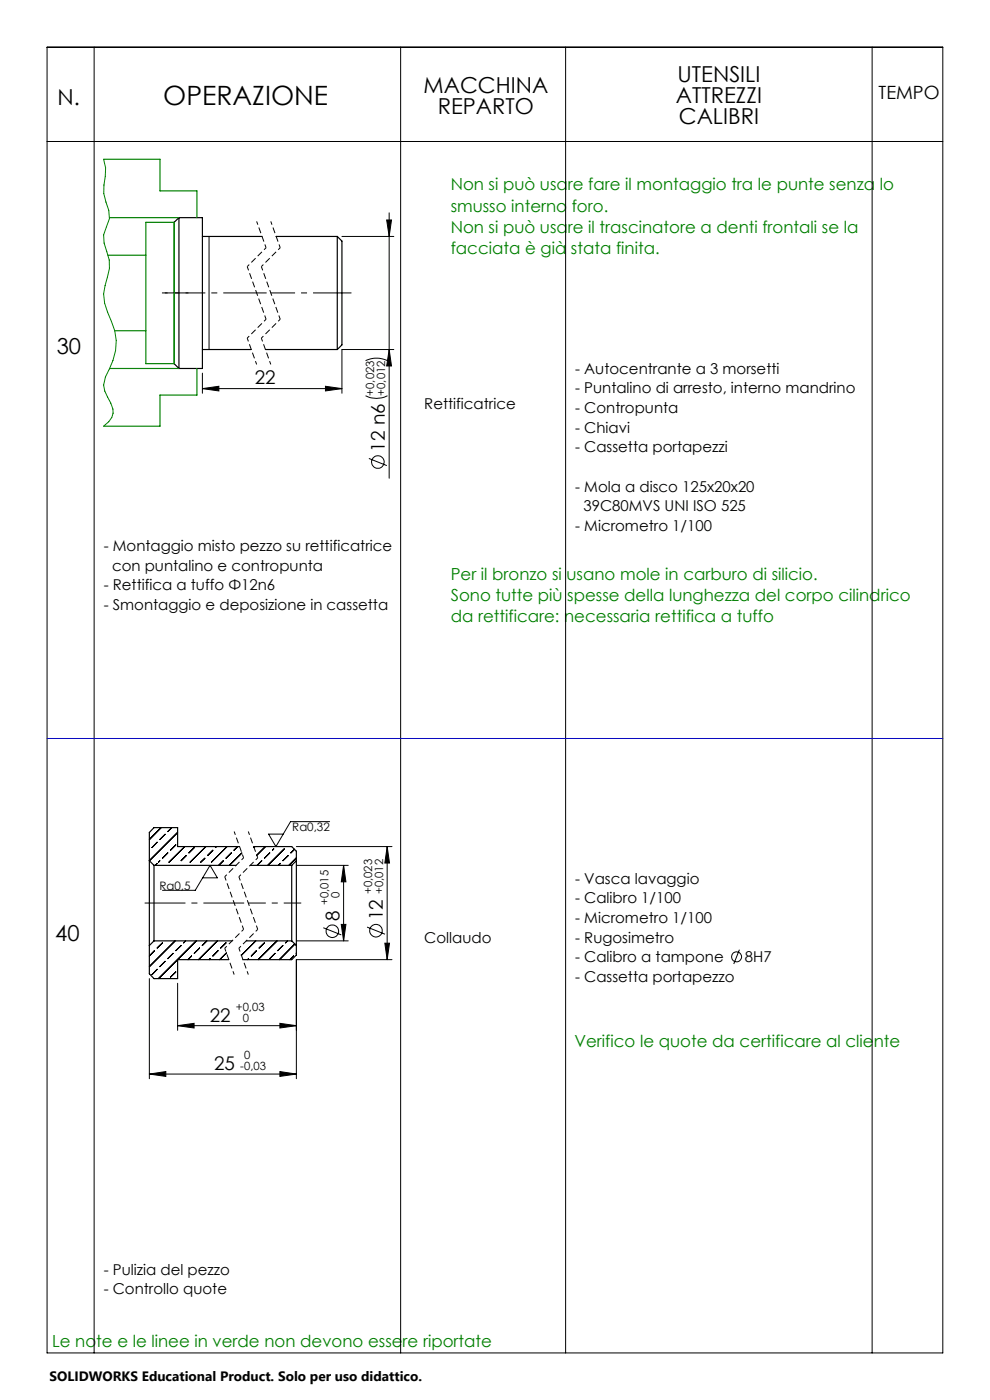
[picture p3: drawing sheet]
<svg xmlns="http://www.w3.org/2000/svg" width="210mm" height="297mm" viewBox="0 0 210 297" stroke-linecap="round" stroke-linejoin="round" font-family="sans-serif">
<g fill="none" stroke="#000" stroke-width=".25">
<path d="M38 46.2h4.9v32h-4.9M38 46.2v32M38 46.2l-1.1 1v29.9l1.1 1.1M42.9 50.2h12.7M58.6 50.2h12.9M71.5 50.2v24M71.5 50.2l1 .9v22.1l-1 1M42.9 74.2h10.4M56.3 74.2h15.2M50.8 179.6h-13.1v-4h-5l-1 1v6M53.8 179.6h8.1l1 1v2M31.7 182.6v18"/>
<path d="M31.7 182.6l1 1M32.7 183.6v16M32.7 183.6h17.4M32.7 199.6h16.5M32.7 199.6l-1 1M52.2 199.6h9.7M53.1 183.6h8.8M61.9 183.6v16M61.9 199.6l1 1M62.9 182.6v18M62.9 182.6l-1 1M31.7 200.6v6l1 1h5v-4h10.8"/>
<path d="M62.9 200.6v2l-1 1h-10.4"/>
</g>
<g fill="none" stroke="#000" stroke-width=".21">
<path d="M10 10h190v277h-190zM20 10v277M85 10v277M120 10v277M185 10v277M10 30h190M44.3 50.2v24M72.5 50.2h11M82 46.7h1l-.5 3.5zM82.5 45.2v56.3M42.9 79.2v4.2M77.5 76.5a5.4 5.4 0 0 1 4.7 0"/>
<path d="M82.5 74.2l.5 3.4h-1zM83.5 74.2h-11v9.2M42.9 82.4l3.5-.5v1zM42.9 82.4h29.6M69 81.9l3.5 .5-3.5 .5zM77.5 84a5.1 5.1 0 0 0 4.7 0M78.2 97.3l3.9 1.5M33.3 178.7l-1.1 1.1M34.2 175.6l-2.5 2.5M35 177l-1.1 1.1M36.4 175.6l-.8 .8M37.3 179.2l-1.1 1.2"/>
<path d="M37.7 176.6l-6 6M39.2 179.6l-3.4 3.3M41.2 179.8l-1.1 1.1M43.7 179.6l-3.4 3.3M45.9 179.6l-.2 .2M48.2 179.6l-3.4 3.3M50.4 179.6l-.8 .8M54.1 179.6l-.2 .2M56.3 179.6l-1.8 1.8M62.9 179.6h20.2M69.9 174.3h-8.3l-3.1 5.3-1.5-2.7h3.1M82.1 179.6l.5 3.5h-1z"/>
<path d="M82.1 179.6v24M33.3 183.2l-.4 .4M33.9 182.6l-.3 .3M35.6 180.9l-1.1 1.2M37.1 199.6l-5.4 5.5M39.4 199.6l-.5 .4M39.5 181.5l-1.1 1.1M41.6 199.6l-8 8M43 186.2h3.1l-1.5-2.6-3.2 5.3h-6.9M43.5 182.1l-.9 .8M43.9 199.6l-1 1M45.2 180.4l-1.2 1.1"/>
<path d="M46.1 199.6l-4 4M47.4 182.6l-1 1M49.1 180.9l-1.2 1.2M51.3 181l-2.7 2.6M54.3 199.6l-3.1 3.1M55.5 182.6l-1 1M57.2 180.9l-1.1 1.2M58.1 180.1l-.3 .3M58.8 199.6l-4 4M59.5 183.2l-.4 .4M60.3 180.1l-3.5 3.5M61 199.6l-.4 .4"/>
<path d="M61.1 181.5l-1.1 1.1M62.5 180.2l-.8 .7M62.9 182l-1.6 1.6M62.9 183.6h11M62.9 199.6h11M68.6 196.8l3.8 1.5M72.4 196.1h1l-.5 3.5zM72.9 183.6l.5 3.5h-1zM72.9 183.6v16M77.9 196.7l3.8 1.5M31.7 207.6v21.2M32.8 201.7l-1.1 1.1"/>
<path d="M33.3 205.6l-1.1 1.2M34.5 200l-1.2 1.1M35 203.9l-1.1 1.2M36.7 202.2l-1.1 1.2M37.3 206.2l-1.1 1.1M37.7 217.6l3.5-.5v1zM37.7 208.6v10M37.7 217.6h25.2M38.4 200.6l-1.1 1.1M40.6 202.8l-.7 .8M42.3 201.1l-1.1 1.1M44.6 203.4l-.2 .2"/>
<path d="M46.2 201.7l-1 1.1M47.9 200l-1.1 1.1M48 202.2l-1.4 1.4M52.7 203.4l-.2 .2M54.4 201.7l-1.1 1.1M56.1 200l-1.1 1.1M58.3 202.2l-1.1 1.2M59.4 217.1l3.5 .5-3.5 .5zM60 200.6l-1.1 1.1M62.3 202.8l-.8 .8M62.5 200.3l-3.2 3.3M62.9 202.2h-.1"/>
<path d="M81.6 200.1h1l-.5 3.5zM83.1 203.6h-20.2v25.2M156.8 201.5l-1.2 3M31.7 227.9l3.5-.6v1zM31.7 227.9h31.2M59.4 227.3l3.5 .6-3.5 .4z"/>
<circle cx="80.2" cy="98" r="1.33"/>
<circle cx="70.5" cy="197.5" r="1.33"/>
<circle cx="79.7" cy="197.4" r="1.33"/>
<circle cx="156.2" cy="203" r="1.06"/>
</g>
<path d="M30.7 191.6h21.1" fill="none" stroke="#000" stroke-width=".21" stroke-dasharray="15.2 1.3 1.3 1.3" stroke-dashoffset="6.6" stroke-linecap="butt"/>
<path d="M52.7 191.6h11.2" fill="none" stroke="#000" stroke-width=".21" stroke-dasharray="15.2 1.3 1.3 1.3" stroke-dashoffset="11.5" stroke-linecap="butt"/>
<path d="M56.6 62.1h-22.2" fill="none" stroke="#000" stroke-width=".21" stroke-dasharray="15.2 1.3 1.3 1.3" stroke-dashoffset="6" stroke-linecap="butt"/>
<path d="M71.6 62.1h-14.2" fill="none" stroke="#000" stroke-width=".21" stroke-dasharray="15.2 1.3 1.3 1.3" stroke-dashoffset="10.1" stroke-linecap="butt"/>
<path d="M71.6 62.1h3" fill="none" stroke="#000" stroke-width=".21" stroke-dasharray="15.2 1.3 1.3 1.3" stroke-linecap="butt"/>
<path d="M40 62.1h-5" fill="none" stroke="#000" stroke-width=".21" stroke-dasharray="15.2 1.3 1.3 1.3" stroke-dashoffset="14.6" stroke-linecap="butt"/>
<path d="M54.4 47l2 5.6M57.4 47l2 5.6M52.4 71.7l2 5.6M55.4 71.7l2 5.6M49.7 176.4l2 5.6M52.7 176.4l2 5.6M47.7 201.2l2 5.5M50.7 201.2l2 5.5" fill="none" stroke="#000" stroke-width=".21" stroke-dasharray="1.3 .6" stroke-dashoffset=".5" stroke-linecap="butt"/>
<path d="M56.4 52.6l-4 4M59.4 52.6l-4 4M56.4 67.7l-4 4M59.4 67.7l-4 4M51.7 182l-4 4M51.7 197.2l-4 4M54.7 182l-4 4M54.7 197.2l-4 4" fill="none" stroke="#000" stroke-width=".21" stroke-dasharray="1.3 .6" stroke-dashoffset=".7" stroke-linecap="butt"/>
<path d="M52.4 56.6l4 11.1M55.4 56.6l4 11.1M47.7 186l4 11.2M50.7 186l4 11.2" fill="none" stroke="#000" stroke-width=".21" stroke-dasharray="1.3 .6" stroke-dashoffset=".4" stroke-linecap="butt"/>
<path d="M22 33.8l.4 1.8-.1 1.8a9.9 9.9 0 0 0 .8 7.2l.1 1.8-1.2 3.4 .1 1.8 1.1 3.6v1.8l-1.2 5.3 .2 2 1.4 3.9a10.8 10.8 0 0 1-.4 10l-.8 1.8-.4 1.7 .2 1.3 1.3 2.5a3.1 3.1 0 0 1-.4 4l-1.1 .9" fill="none" stroke="#008000" stroke-width=".21"/>
<path d="M22 33.8h11.9v6.7h7.9v5.7M22.9 54.1h8M23.2 46.2h14.8M30.9 47.2h6v29.9h-6zM23.2 78.2h14.8M24.3 70.2h6.6M41.8 78.2v5.6h-7.9v6.6h-11.9" fill="none" stroke="#008000" stroke-width=".25"/>
<path d="M9.9 156.7h190.1" fill="none" stroke="#00f" stroke-width=".21"/>
<g fill="#000">
<path d="M82 46.7h1l-.5 3.5zM82.5 74.2l.5 3.4h-1zM72.9 183.6l.5 3.5h-1zM72.4 196.1h1l-.5 3.5zM82.1 179.6l.5 3.5h-1zM81.6 200.1h1l-.5 3.5z"/>
<path d="M42.9 82.4l3.5-.5v1zM69 81.9l3.5 .5-3.5 .5zM37.7 217.6l3.5-.5v1zM59.4 217.1l3.5 .5-3.5 .5zM31.7 227.9l3.5-.6v1zM59.4 227.3l3.5 .6-3.5 .4z"/>
</g>
<text font-size="5.6" x="34.6" y="22.4">OPERAZIONE</text>
<g font-size="4.7">
<text x="143.7" y="17.4">UTENSILI</text>
<text x="12.2" y="22.4">N.</text>
<text x="89.8" y="19.6">MACCHINA</text>
<text x="143.4" y="21.9">ATTREZZI</text>
<text x="92.9" y="24.2">REPARTO</text>
<text x="144" y="26.4">CALIBRI</text>
<text x="12" y="75.1">30</text>
<text x="11.7" y="199.5">40</text>
</g>
<g font-size="4">
<text x="54" y="81.6">22</text>
<text x="81.6" y="95.8" transform="rotate(-90 81.6 95.8)">12 n6</text>
<text x="72" y="195.3" transform="rotate(-90 72 195.3)">8</text>
<text x="81.2" y="195.2" transform="rotate(-90 81.2 195.2)">12</text>
<text x="44.5" y="216.7">22</text>
<text x="45.4" y="227">25</text>
</g>
<text font-size="3.9" x="186.4" y="20.9">TEMPO</text>
<g font-size="3.5" fill="#008000">
<text x="95.6" y="40.3">Non si può usare fare il montaggio tra le punte senza lo</text>
<text x="95.6" y="44.9">smusso interno foro.</text>
<text x="95.6" y="49.4">Non si può usare il trascinatore a denti frontali se la</text>
<text x="95.6" y="53.9">facciata è già stata finita.</text>
<text x="95.6" y="123">Per il bronzo si usano mole in carburo di silicio.</text>
<text x="95.6" y="127.5">Sono tutte più spesse della lunghezza del corpo cilindrico</text>
<text x="95.6" y="132">da rettificare: necessaria rettifica a tuffo</text>
<text x="121.9" y="222.1">Verifico le quote da certificare al cliente</text>
<text x="11.1" y="285.8">Le note e le linee in verde non devono essere riportate</text>
</g>
<g font-size="3.2">
<text x="122" y="79.3">- Autocentrante a 3 morsetti</text>
<text x="122" y="83.5">- Puntalino di arresto, interno mandrino</text>
<text x="90" y="86.7">Rettificatrice</text>
<text x="122" y="87.6">- Contropunta</text>
<text x="122" y="91.8">- Chiavi</text>
<text x="122" y="96">- Cassetta portapezzi</text>
<text x="122" y="104.3">- Mola a disco 125x20x20</text>
<text x="122" y="112.7">- Micrometro 1/100</text>
<text x="123.8" y="108.5">39C80MVS UNI ISO 525</text>
<text x="22" y="116.9">- Montaggio misto pezzo su rettificatrice</text>
<text x="22" y="125.2">- Rettifica a tuffo Φ12n6</text>
<text x="23.8" y="121.1">con puntalino e contropunta</text>
<text x="22" y="129.4">- Smontaggio e deposizione in cassetta</text>
<text x="122" y="187.5">- Vasca lavaggio</text>
<text x="122" y="191.6">- Calibro 1/100</text>
<text x="122" y="195.8">- Micrometro 1/100</text>
<text x="90" y="200">Collaudo</text>
<text x="122" y="200">- Rugosimetro</text>
<text x="122" y="204.2">- Calibro a tampone</text>
<text x="122" y="208.3">- Cassetta portapezzo</text>
<text x="158" y="204.2">8H7</text>
<text x="22" y="270.4">- Pulizia del pezzo</text>
<text x="22" y="274.6">- Controllo quote</text>
</g>
<text font-size="2.9" x="10.5" y="292.9">SOLIDWORKS Educational Product. Solo per uso didattico.</text>
<g font-size="2.5">
<text x="62" y="176.4">Ra0,32</text>
<text x="33.8" y="188.9">Ra0,5</text>
</g>
<g font-size="2.4">
<text x="79.4" y="83.9" transform="rotate(-90 79.4 83.9)">+0,023</text>
<text x="81.7" y="83.9" transform="rotate(-90 81.7 83.9)">+0,012</text>
<text x="72" y="190.6" transform="rotate(-90 72 190.6)">0</text>
<text x="79" y="189.7" transform="rotate(-90 79 189.7)">+0,023</text>
<text x="81.3" y="189.7" transform="rotate(-90 81.3 189.7)">+0,012</text>
<text x="69.7" y="192" transform="rotate(-90 69.7 192)">+0,015</text>
<text x="50" y="214.4">+0,03</text>
<text x="51.5" y="216.7">0</text>
<text x="51" y="227">-0,03</text>
<text x="51.8" y="224.7">0</text>
</g>
</svg>
